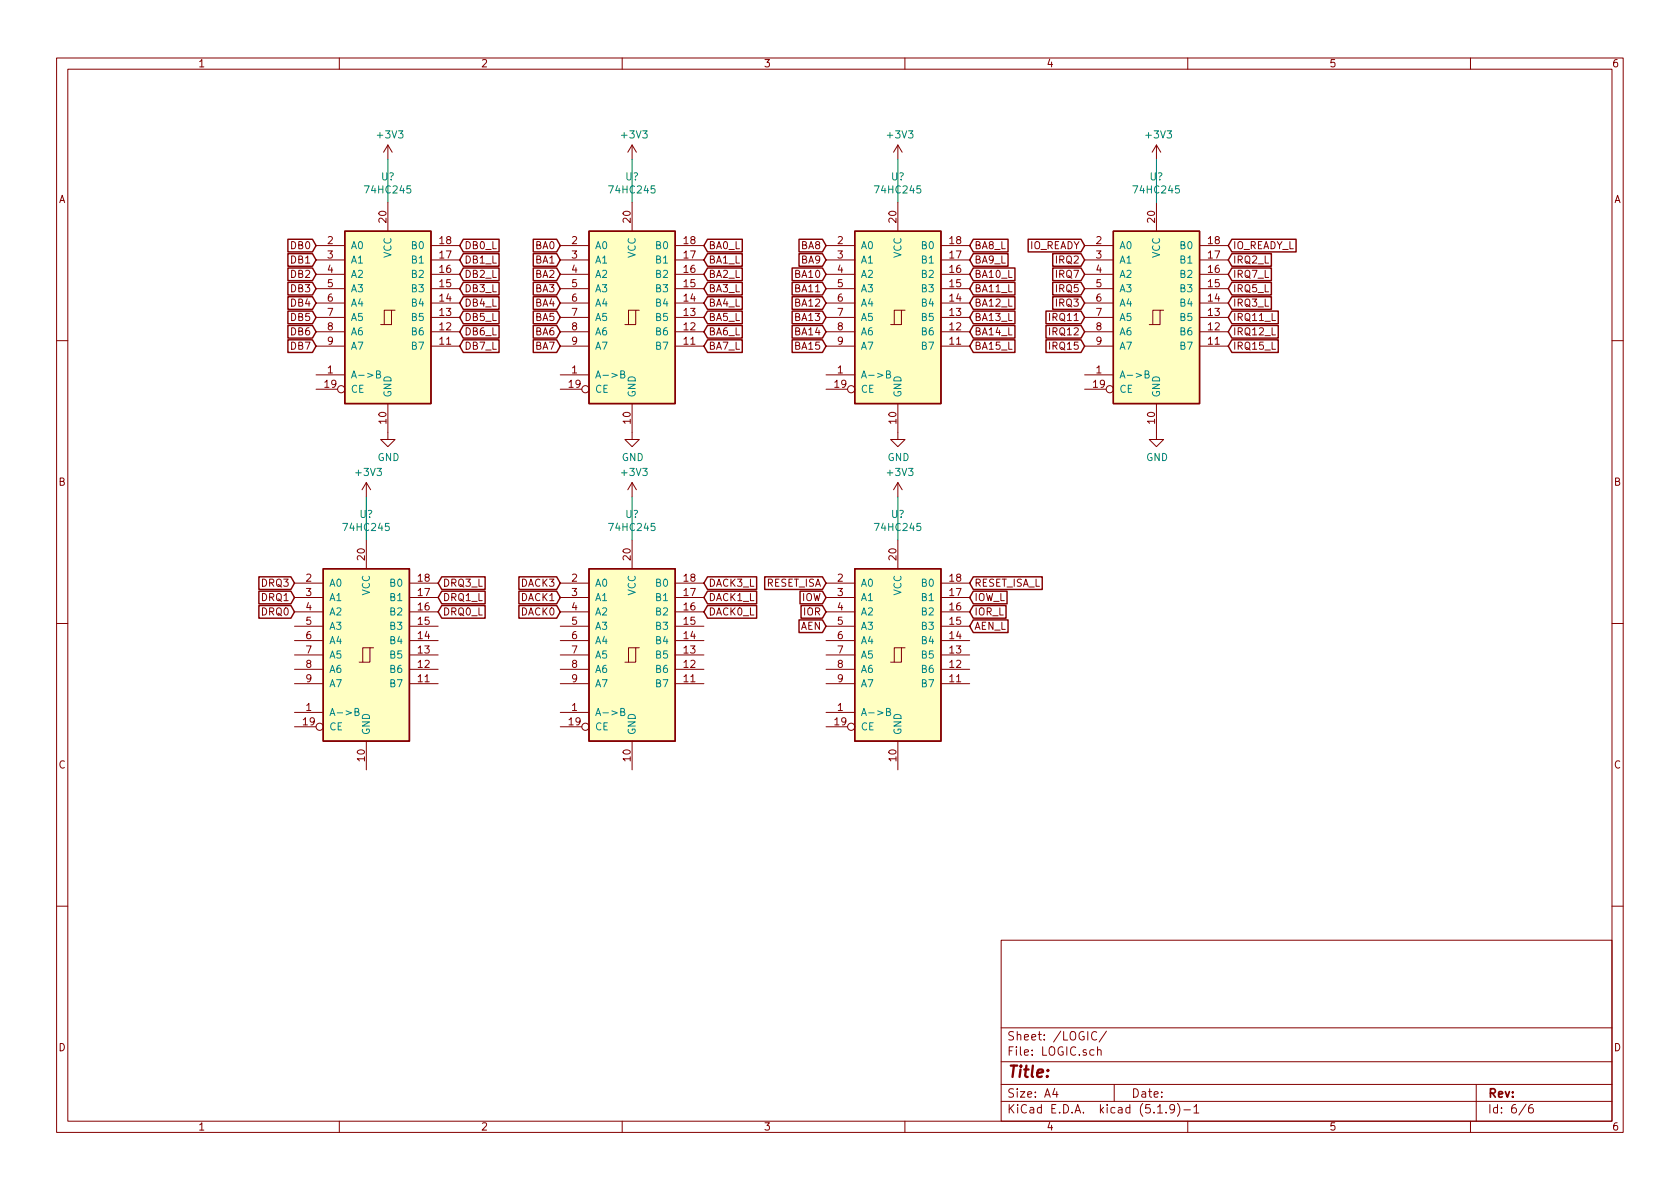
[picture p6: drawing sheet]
EESchema Schematic File Version 4
EELAYER 30 0
EELAYER END
$Descr A4 11693 8268
encoding utf-8
Sheet 6 6
Title ""
Date ""
Rev ""
Comp ""
Comment1 ""
Comment2 ""
Comment3 ""
Comment4 ""
$EndDescr
Text GLabel 2200 2400 0    50   Input ~ 0
DB7
Text GLabel 2200 2300 0    50   Input ~ 0
DB6
Text GLabel 2200 2200 0    50   Input ~ 0
DB5
Text GLabel 2200 2100 0    50   Input ~ 0
DB4
Text GLabel 2200 2000 0    50   Input ~ 0
DB3
Text GLabel 2200 1900 0    50   Input ~ 0
DB2
Text GLabel 2200 1800 0    50   Input ~ 0
DB1
Text GLabel 2200 1700 0    50   Input ~ 0
DB0
Text GLabel 7550 1700 0    50   Input ~ 0
IO_READY
Text GLabel 5750 4350 0    50   Input ~ 0
AEN
Text GLabel 5750 2400 0    50   Input ~ 0
BA15
Text GLabel 5750 2300 0    50   Input ~ 0
BA14
Text GLabel 5750 2200 0    50   Input ~ 0
BA13
Text GLabel 5750 2100 0    50   Input ~ 0
BA12
Text GLabel 5750 2000 0    50   Input ~ 0
BA11
Text GLabel 5750 1900 0    50   Input ~ 0
BA10
Text GLabel 5750 1800 0    50   Input ~ 0
BA9
Text GLabel 5750 1700 0    50   Input ~ 0
BA8
Text GLabel 3900 2400 0    50   Input ~ 0
BA7
Text GLabel 3900 2300 0    50   Input ~ 0
BA6
Text GLabel 3900 2200 0    50   Input ~ 0
BA5
Text GLabel 3900 2100 0    50   Input ~ 0
BA4
Text GLabel 3900 2000 0    50   Input ~ 0
BA3
Text GLabel 3900 1900 0    50   Input ~ 0
BA2
Text GLabel 3900 1800 0    50   Input ~ 0
BA1
Text GLabel 3900 1700 0    50   Input ~ 0
BA0
Text GLabel 5750 4050 0    50   Input ~ 0
RESET_ISA
Text GLabel 7550 1800 0    50   Input ~ 0
IRQ2
Text GLabel 5750 4150 0    50   Input ~ 0
IOW
Text GLabel 5750 4250 0    50   Input ~ 0
IOR
Text GLabel 3900 4050 0    50   Input ~ 0
DACK3
Text GLabel 3900 4150 0    50   Input ~ 0
DACK1
Text GLabel 2050 4050 0    50   Input ~ 0
DRQ3
Text GLabel 2050 4150 0    50   Input ~ 0
DRQ1
Text GLabel 7550 1900 0    50   Input ~ 0
IRQ7
Text GLabel 7550 2000 0    50   Input ~ 0
IRQ5
Text GLabel 7550 2100 0    50   Input ~ 0
IRQ3
Text GLabel 3900 4250 0    50   Input ~ 0
DACK0
Text GLabel 2050 4250 0    50   Input ~ 0
DRQ0
Text GLabel 7550 2400 0    50   Input ~ 0
IRQ15
Text GLabel 7550 2300 0    50   Input ~ 0
IRQ12
Text GLabel 7550 2200 0    50   Input ~ 0
IRQ11
$Comp
L 74xx:74HC245 U?
U 1 1
P 2700 2200
F 0 "U?" H 2700 3181 50  0000 C CNN
F 1 "74HC245" H 2700 3090 50  0000 C CNN
F 2 "" H 2700 2200 50  0001 C CNN
F 3 "http://www.ti.com/lit/gpn/sn74HC245" H 2700 2200 50  0001 C CNN
	1    2700 2200
	1    0    0    -1  
$EndComp
$Comp
L 74xx:74HC245 U?
U 1 1
P 4400 2200
F 0 "U?" H 4400 3181 50  0000 C CNN
F 1 "74HC245" H 4400 3090 50  0000 C CNN
F 2 "" H 4400 2200 50  0001 C CNN
F 3 "http://www.ti.com/lit/gpn/sn74HC245" H 4400 2200 50  0001 C CNN
	1    4400 2200
	1    0    0    -1  
$EndComp
$Comp
L 74xx:74HC245 U?
U 1 1
P 6250 2200
F 0 "U?" H 6250 3181 50  0000 C CNN
F 1 "74HC245" H 6250 3090 50  0000 C CNN
F 2 "" H 6250 2200 50  0001 C CNN
F 3 "http://www.ti.com/lit/gpn/sn74HC245" H 6250 2200 50  0001 C CNN
	1    6250 2200
	1    0    0    -1  
$EndComp
$Comp
L 74xx:74HC245 U?
U 1 1
P 8050 2200
F 0 "U?" H 8050 3181 50  0000 C CNN
F 1 "74HC245" H 8050 3090 50  0000 C CNN
F 2 "" H 8050 2200 50  0001 C CNN
F 3 "http://www.ti.com/lit/gpn/sn74HC245" H 8050 2200 50  0001 C CNN
	1    8050 2200
	1    0    0    -1  
$EndComp
$Comp
L 74xx:74HC245 U?
U 1 1
P 2550 4550
F 0 "U?" H 2550 5531 50  0000 C CNN
F 1 "74HC245" H 2550 5440 50  0000 C CNN
F 2 "" H 2550 4550 50  0001 C CNN
F 3 "http://www.ti.com/lit/gpn/sn74HC245" H 2550 4550 50  0001 C CNN
	1    2550 4550
	1    0    0    -1  
$EndComp
$Comp
L 74xx:74HC245 U?
U 1 1
P 4400 4550
F 0 "U?" H 4400 5531 50  0000 C CNN
F 1 "74HC245" H 4400 5440 50  0000 C CNN
F 2 "" H 4400 4550 50  0001 C CNN
F 3 "http://www.ti.com/lit/gpn/sn74HC245" H 4400 4550 50  0001 C CNN
	1    4400 4550
	1    0    0    -1  
$EndComp
$Comp
L 74xx:74HC245 U?
U 1 1
P 6250 4550
F 0 "U?" H 6250 5531 50  0000 C CNN
F 1 "74HC245" H 6250 5440 50  0000 C CNN
F 2 "" H 6250 4550 50  0001 C CNN
F 3 "http://www.ti.com/lit/gpn/sn74HC245" H 6250 4550 50  0001 C CNN
	1    6250 4550
	1    0    0    -1  
$EndComp
$Comp
L power:+3V3 #PWR?
U 1 1
P 2700 1100
AR Path="/60481AD3/60A48DB2" Ref="#PWR?"  Part="1" 
AR Path="/609E7336/60A48DB2" Ref="#PWR?"  Part="1" 
F 0 "#PWR?" H 2700 950 50  0001 C CNN
F 1 "+3V3" H 2715 1273 50  0000 C CNN
F 2 "" H 2700 1100 50  0001 C CNN
F 3 "" H 2700 1100 50  0001 C CNN
	1    2700 1100
	1    0    0    -1  
$EndComp
Wire Wire Line
	2700 1100 2700 1400
$Comp
L power:+3V3 #PWR?
U 1 1
P 4400 1100
AR Path="/60481AD3/60A49799" Ref="#PWR?"  Part="1" 
AR Path="/609E7336/60A49799" Ref="#PWR?"  Part="1" 
F 0 "#PWR?" H 4400 950 50  0001 C CNN
F 1 "+3V3" H 4415 1273 50  0000 C CNN
F 2 "" H 4400 1100 50  0001 C CNN
F 3 "" H 4400 1100 50  0001 C CNN
	1    4400 1100
	1    0    0    -1  
$EndComp
Wire Wire Line
	4400 1100 4400 1400
$Comp
L power:+3V3 #PWR?
U 1 1
P 6250 1100
AR Path="/60481AD3/60A49D04" Ref="#PWR?"  Part="1" 
AR Path="/609E7336/60A49D04" Ref="#PWR?"  Part="1" 
F 0 "#PWR?" H 6250 950 50  0001 C CNN
F 1 "+3V3" H 6265 1273 50  0000 C CNN
F 2 "" H 6250 1100 50  0001 C CNN
F 3 "" H 6250 1100 50  0001 C CNN
	1    6250 1100
	1    0    0    -1  
$EndComp
Wire Wire Line
	6250 1100 6250 1400
$Comp
L power:+3V3 #PWR?
U 1 1
P 8050 1100
AR Path="/60481AD3/60A4A301" Ref="#PWR?"  Part="1" 
AR Path="/609E7336/60A4A301" Ref="#PWR?"  Part="1" 
F 0 "#PWR?" H 8050 950 50  0001 C CNN
F 1 "+3V3" H 8065 1273 50  0000 C CNN
F 2 "" H 8050 1100 50  0001 C CNN
F 3 "" H 8050 1100 50  0001 C CNN
	1    8050 1100
	1    0    0    -1  
$EndComp
Wire Wire Line
	8050 1100 8050 1400
$Comp
L power:+3V3 #PWR?
U 1 1
P 2550 3450
AR Path="/60481AD3/60A555A8" Ref="#PWR?"  Part="1" 
AR Path="/609E7336/60A555A8" Ref="#PWR?"  Part="1" 
F 0 "#PWR?" H 2550 3300 50  0001 C CNN
F 1 "+3V3" H 2565 3623 50  0000 C CNN
F 2 "" H 2550 3450 50  0001 C CNN
F 3 "" H 2550 3450 50  0001 C CNN
	1    2550 3450
	1    0    0    -1  
$EndComp
Wire Wire Line
	2550 3450 2550 3750
$Comp
L power:+3V3 #PWR?
U 1 1
P 4400 3450
AR Path="/60481AD3/60A56954" Ref="#PWR?"  Part="1" 
AR Path="/609E7336/60A56954" Ref="#PWR?"  Part="1" 
F 0 "#PWR?" H 4400 3300 50  0001 C CNN
F 1 "+3V3" H 4415 3623 50  0000 C CNN
F 2 "" H 4400 3450 50  0001 C CNN
F 3 "" H 4400 3450 50  0001 C CNN
	1    4400 3450
	1    0    0    -1  
$EndComp
Wire Wire Line
	4400 3450 4400 3750
$Comp
L power:+3V3 #PWR?
U 1 1
P 6250 3450
AR Path="/60481AD3/60A576B3" Ref="#PWR?"  Part="1" 
AR Path="/609E7336/60A576B3" Ref="#PWR?"  Part="1" 
F 0 "#PWR?" H 6250 3300 50  0001 C CNN
F 1 "+3V3" H 6265 3623 50  0000 C CNN
F 2 "" H 6250 3450 50  0001 C CNN
F 3 "" H 6250 3450 50  0001 C CNN
	1    6250 3450
	1    0    0    -1  
$EndComp
Wire Wire Line
	6250 3450 6250 3750
$Comp
L power:GND #PWR?
U 1 1
P 6250 3000
F 0 "#PWR?" H 6250 2750 50  0001 C CNN
F 1 "GND" H 6255 2827 50  0000 C CNN
F 2 "" H 6250 3000 50  0001 C CNN
F 3 "" H 6250 3000 50  0001 C CNN
	1    6250 3000
	1    0    0    -1  
$EndComp
$Comp
L power:GND #PWR?
U 1 1
P 4400 3000
F 0 "#PWR?" H 4400 2750 50  0001 C CNN
F 1 "GND" H 4405 2827 50  0000 C CNN
F 2 "" H 4400 3000 50  0001 C CNN
F 3 "" H 4400 3000 50  0001 C CNN
	1    4400 3000
	1    0    0    -1  
$EndComp
$Comp
L power:GND #PWR?
U 1 1
P 2700 3000
F 0 "#PWR?" H 2700 2750 50  0001 C CNN
F 1 "GND" H 2705 2827 50  0000 C CNN
F 2 "" H 2700 3000 50  0001 C CNN
F 3 "" H 2700 3000 50  0001 C CNN
	1    2700 3000
	1    0    0    -1  
$EndComp
$Comp
L power:GND #PWR?
U 1 1
P 8050 3000
F 0 "#PWR?" H 8050 2750 50  0001 C CNN
F 1 "GND" H 8055 2827 50  0000 C CNN
F 2 "" H 8050 3000 50  0001 C CNN
F 3 "" H 8050 3000 50  0001 C CNN
	1    8050 3000
	1    0    0    -1  
$EndComp
Text GLabel 3200 2400 2    50   Input ~ 0
DB7_L
Text GLabel 3200 2300 2    50   Input ~ 0
DB6_L
Text GLabel 3200 2200 2    50   Input ~ 0
DB5_L
Text GLabel 3200 2100 2    50   Input ~ 0
DB4_L
Text GLabel 3200 2000 2    50   Input ~ 0
DB3_L
Text GLabel 3200 1900 2    50   Input ~ 0
DB2_L
Text GLabel 3200 1800 2    50   Input ~ 0
DB1_L
Text GLabel 3200 1700 2    50   Input ~ 0
DB0_L
Text GLabel 4900 2400 2    50   Input ~ 0
BA7_L
Text GLabel 4900 2300 2    50   Input ~ 0
BA6_L
Text GLabel 4900 2200 2    50   Input ~ 0
BA5_L
Text GLabel 4900 2100 2    50   Input ~ 0
BA4_L
Text GLabel 4900 2000 2    50   Input ~ 0
BA3_L
Text GLabel 4900 1900 2    50   Input ~ 0
BA2_L
Text GLabel 4900 1800 2    50   Input ~ 0
BA1_L
Text GLabel 4900 1700 2    50   Input ~ 0
BA0_L
Text GLabel 8550 1700 2    50   Input ~ 0
IO_READY_L
Text GLabel 8550 1800 2    50   Input ~ 0
IRQ2_L
Text GLabel 8550 1900 2    50   Input ~ 0
IRQ7_L
Text GLabel 8550 2000 2    50   Input ~ 0
IRQ5_L
Text GLabel 8550 2100 2    50   Input ~ 0
IRQ3_L
Text GLabel 8550 2400 2    50   Input ~ 0
IRQ15_L
Text GLabel 8550 2300 2    50   Input ~ 0
IRQ12_L
Text GLabel 8550 2200 2    50   Input ~ 0
IRQ11_L
Text GLabel 6750 2400 2    50   Input ~ 0
BA15_L
Text GLabel 6750 2300 2    50   Input ~ 0
BA14_L
Text GLabel 6750 2200 2    50   Input ~ 0
BA13_L
Text GLabel 6750 2100 2    50   Input ~ 0
BA12_L
Text GLabel 6750 2000 2    50   Input ~ 0
BA11_L
Text GLabel 6750 1900 2    50   Input ~ 0
BA10_L
Text GLabel 6750 1800 2    50   Input ~ 0
BA9_L
Text GLabel 6750 1700 2    50   Input ~ 0
BA8_L
Text GLabel 3050 4050 2    50   Input ~ 0
DRQ3_L
Text GLabel 3050 4150 2    50   Input ~ 0
DRQ1_L
Text GLabel 3050 4250 2    50   Input ~ 0
DRQ0_L
Text GLabel 4900 4050 2    50   Input ~ 0
DACK3_L
Text GLabel 4900 4150 2    50   Input ~ 0
DACK1_L
Text GLabel 4900 4250 2    50   Input ~ 0
DACK0_L
Text GLabel 6750 4350 2    50   Input ~ 0
AEN_L
Text GLabel 6750 4050 2    50   Input ~ 0
RESET_ISA_L
Text GLabel 6750 4150 2    50   Input ~ 0
IOW_L
Text GLabel 6750 4250 2    50   Input ~ 0
IOR_L
$EndSCHEMATC
